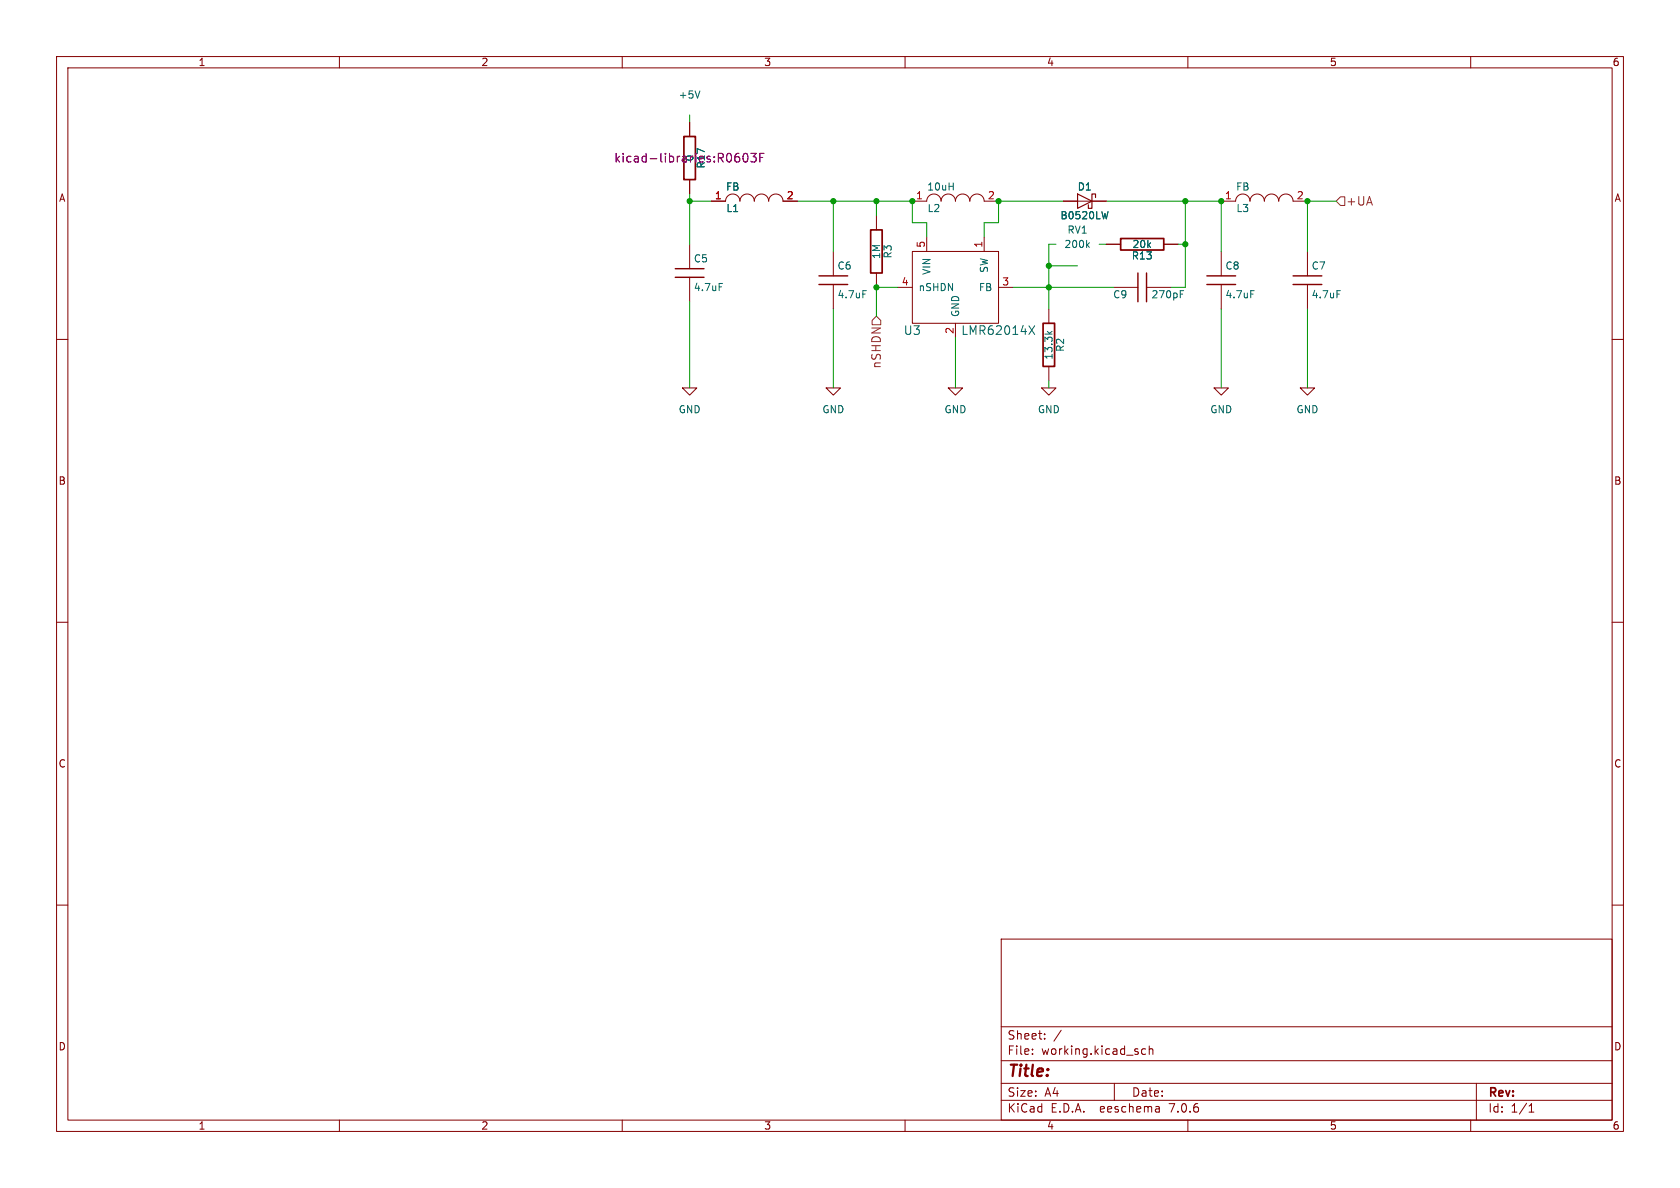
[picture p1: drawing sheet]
(kicad_sch (version 20230121) (generator eeschema)

 (paper "A4")

 (lib_symbols
  (symbol "Testzeichnung-rescue:C" (pin_numbers hide) (pin_names (offset 0.254)) (in_bom yes) (on_board yes)
   (property "Reference" "C" (at 1.27 2.54 0) (effects (font (size 1.27 1.27)) (justify left)))
   (property "Value" "C" (at 1.27 -2.54 0) (effects (font (size 1.27 1.27)) (justify left)))
   (property "Footprint" "" (at 0 0 0) (effects (font (size 1.524 1.524))))
   (property "Datasheet" "" (at 0 0 0) (effects (font (size 1.524 1.524))))
   (symbol "C_0_1"
    (polyline (pts (xy -2.54 -0.762) (xy 2.54 -0.762)) (stroke (width 0.254) (type solid)) (fill (type none)))
    (polyline (pts (xy -2.54 0.762) (xy 2.54 0.762)) (stroke (width 0.254) (type solid)) (fill (type none))))
   (symbol "C_1_1"
    (pin passive line (at 0 5.08 270) (length 4.318) (name "~" (effects (font (size 1.016 1.016)))) (number "1" (effects (font (size 1.016 1.016)))))
    (pin passive line (at 0 -5.08 90) (length 4.318) (name "~" (effects (font (size 1.016 1.016)))) (number "2" (effects (font (size 1.016 1.016)))))))
  (symbol "Testzeichnung-rescue:D_Schottky" (pin_numbers hide) (pin_names (offset 1.016) hide) (in_bom yes) (on_board yes)
   (property "Reference" "D" (at 0 2.54 0) (effects (font (size 1.27 1.27))))
   (property "Value" "D_Schottky" (at 0 -2.54 0) (effects (font (size 1.27 1.27))))
   (property "Footprint" "" (at 0 0 0) (effects (font (size 1.27 1.27)) hide))
   (property "Datasheet" "" (at 0 0 0) (effects (font (size 1.27 1.27)) hide))
   (symbol "D_Schottky_0_1"
    (polyline (pts (xy 1.27 0) (xy -1.27 0)) (stroke (width 0) (type solid)) (fill (type none)))
    (polyline (pts (xy 1.27 1.27) (xy 1.27 -1.27) (xy -1.27 0) (xy 1.27 1.27)) (stroke (width 0.2032) (type solid)) (fill (type none)))
    (polyline (pts (xy -1.905 0.635) (xy -1.905 1.27) (xy -1.27 1.27) (xy -1.27 -1.27) (xy -0.635 -1.27) (xy -0.635 -0.635)) (stroke (width 0.2032) (type solid)) (fill (type none))))
   (symbol "D_Schottky_1_1"
    (pin passive line (at -3.81 0 0) (length 2.54) (name "K" (effects (font (size 1.27 1.27)))) (number "1" (effects (font (size 1.27 1.27)))))
    (pin passive line (at 3.81 0 180) (length 2.54) (name "A" (effects (font (size 1.27 1.27)))) (number "2" (effects (font (size 1.27 1.27)))))))
  (symbol "Testzeichnung-rescue:GND" (power) (pin_names (offset 0)) (in_bom yes) (on_board yes)
   (property "Reference" "#PWR" (at 0 0 0) (effects (font (size 0.762 0.762)) hide))
   (property "Value" "GND" (at 0 -1.778 0) (effects (font (size 0.762 0.762)) hide))
   (property "Footprint" "" (at 0 0 0) (effects (font (size 1.524 1.524))))
   (property "Datasheet" "" (at 0 0 0) (effects (font (size 1.524 1.524))))
   (symbol "GND_0_1"
    (polyline (pts (xy -1.27 0) (xy 0 -1.27) (xy 1.27 0) (xy -1.27 0)) (stroke (width 0) (type solid)) (fill (type none))))
   (symbol "GND_1_1"
    (pin power_in line (at 0 0 90) (length 0) hide (name "GND" (effects (font (size 0.762 0.762)))) (number "1" (effects (font (size 0.762 0.762)))))))
  (symbol "Testzeichnung-rescue:INDUCTOR" (pin_names (offset 1.016)) (in_bom yes) (on_board yes)
   (property "Reference" "L" (at 0 2.54 0) (effects (font (size 1.524 1.524))))
   (property "Value" "INDUCTOR" (at 0 -2.54 0) (effects (font (size 1.524 1.524))))
   (property "Footprint" "" (at 0 0 0) (effects (font (size 1.524 1.524)) hide))
   (property "Datasheet" "" (at 0 0 0) (effects (font (size 1.524 1.524)) hide))
   (symbol "INDUCTOR_0_1"
    (arc (start -2.54 0) (mid -3.81 1.2645) (end -5.08 0) (stroke (width 0) (type solid)) (fill (type none)))
    (arc (start 0 0) (mid -1.27 1.2645) (end -2.54 0) (stroke (width 0) (type solid)) (fill (type none)))
    (arc (start 2.54 0) (mid 1.27 1.2645) (end 0 0) (stroke (width 0) (type solid)) (fill (type none)))
    (arc (start 5.08 0) (mid 3.81 1.2645) (end 2.54 0) (stroke (width 0) (type solid)) (fill (type none))))
   (symbol "INDUCTOR_1_1"
    (pin input line (at -7.62 0 0) (length 2.54) (name "~" (effects (font (size 1.27 1.27)))) (number "1" (effects (font (size 1.27 1.27)))))
    (pin input line (at 7.62 0 180) (length 2.54) (name "~" (effects (font (size 1.27 1.27)))) (number "2" (effects (font (size 1.27 1.27)))))))
  (symbol "Testzeichnung-rescue:LMR62014X" (pin_names (offset 1.016)) (in_bom yes) (on_board yes)
   (property "Reference" "U" (at -7.62 -7.62 0) (effects (font (size 1.524 1.524))))
   (property "Value" "LMR62014X" (at 7.62 -7.62 0) (effects (font (size 1.524 1.524))))
   (property "Footprint" "" (at 0 0 0) (effects (font (size 1.524 1.524))))
   (property "Datasheet" "" (at 0 0 0) (effects (font (size 1.524 1.524))))
   (symbol "LMR62014X_0_1"
    (rectangle (start -7.62 6.35) (end 7.62 -6.35) (stroke (width 0) (type solid)) (fill (type none))))
   (symbol "LMR62014X_1_1"
    (pin input line (at 5.08 8.89 270) (length 2.54) (name "SW" (effects (font (size 1.27 1.27)))) (number "1" (effects (font (size 1.27 1.27)))))
    (pin input line (at 0 -8.89 90) (length 2.54) (name "GND" (effects (font (size 1.27 1.27)))) (number "2" (effects (font (size 1.27 1.27)))))
    (pin input line (at 10.16 0 180) (length 2.54) (name "FB" (effects (font (size 1.27 1.27)))) (number "3" (effects (font (size 1.27 1.27)))))
    (pin input line (at -10.16 0 0) (length 2.54) (name "nSHDN" (effects (font (size 1.27 1.27)))) (number "4" (effects (font (size 1.27 1.27)))))
    (pin input line (at -5.08 8.89 270) (length 2.54) (name "VIN" (effects (font (size 1.27 1.27)))) (number "5" (effects (font (size 1.27 1.27)))))))
  (symbol "Testzeichnung-rescue:R" (pin_numbers hide) (pin_names (offset 0)) (in_bom yes) (on_board yes)
   (property "Reference" "R" (at 2.032 0 90) (effects (font (size 1.27 1.27))))
   (property "Value" "R" (at 0 0 90) (effects (font (size 1.27 1.27))))
   (property "Footprint" "" (at 0 0 0) (effects (font (size 1.524 1.524))))
   (property "Datasheet" "" (at 0 0 0) (effects (font (size 1.524 1.524))))
   (symbol "R_0_1"
    (rectangle (start -1.016 3.81) (end 1.016 -3.81) (stroke (width 0.3048) (type solid)) (fill (type none))))
   (symbol "R_1_1"
    (pin passive line (at 0 6.35 270) (length 2.54) (name "~" (effects (font (size 1.524 1.524)))) (number "1" (effects (font (size 1.524 1.524)))))
    (pin passive line (at 0 -6.35 90) (length 2.54) (name "~" (effects (font (size 1.524 1.524)))) (number "2" (effects (font (size 1.524 1.524))))))))

 (junction (at 161.29 35.56) (diameter 0) (color 0 0 0 0))
 (junction (at 121.92 35.56) (diameter 0) (color 0 0 0 0))
 (junction (at 231.14 35.56) (diameter 0) (color 0 0 0 0))
 (junction (at 185.42 50.8) (diameter 0) (color 0 0 0 0))
 (junction (at 185.42 46.99) (diameter 0) (color 0 0 0 0))
 (junction (at 147.32 35.56) (diameter 0) (color 0 0 0 0))
 (junction (at 154.94 35.56) (diameter 0) (color 0 0 0 0))
 (junction (at 209.55 43.18) (diameter 0) (color 0 0 0 0))
 (junction (at 154.94 50.8) (diameter 0) (color 0 0 0 0))
 (junction (at 209.55 35.56) (diameter 0) (color 0 0 0 0))
 (junction (at 176.53 35.56) (diameter 0) (color 0 0 0 0))
 (junction (at 215.9 35.56) (diameter 0) (color 0 0 0 0))

 (wire (pts (xy 208.28 43.18) (xy 209.55 43.18)) (stroke (width 0) (type default)))
 (wire (pts (xy 231.14 44.45) (xy 231.14 35.56)) (stroke (width 0) (type default)))
 (wire (pts (xy 231.14 35.56) (xy 236.22 35.56)) (stroke (width 0) (type default)))
 (wire (pts (xy 231.14 68.58) (xy 231.14 54.61)) (stroke (width 0) (type default)))
 (wire (pts (xy 209.55 43.18) (xy 209.55 50.8)) (stroke (width 0) (type default)))
 (wire (pts (xy 154.94 35.56) (xy 154.94 38.1)) (stroke (width 0) (type default)))
 (wire (pts (xy 121.92 21.59) (xy 121.92 20.32)) (stroke (width 0) (type default)))
 (wire (pts (xy 185.42 68.58) (xy 185.42 67.31)) (stroke (width 0) (type default)))
 (wire (pts (xy 173.99 41.91) (xy 173.99 39.37)) (stroke (width 0) (type default)))
 (wire (pts (xy 168.91 59.69) (xy 168.91 68.58)) (stroke (width 0) (type default)))
 (wire (pts (xy 121.92 35.56) (xy 125.73 35.56)) (stroke (width 0) (type default)))
 (wire (pts (xy 185.42 43.18) (xy 185.42 46.99)) (stroke (width 0) (type default)))
 (wire (pts (xy 194.31 43.18) (xy 195.58 43.18)) (stroke (width 0) (type default)))
 (wire (pts (xy 185.42 50.8) (xy 196.85 50.8)) (stroke (width 0) (type default)))
 (wire (pts (xy 173.99 39.37) (xy 176.53 39.37)) (stroke (width 0) (type default)))
 (wire (pts (xy 161.29 35.56) (xy 154.94 35.56)) (stroke (width 0) (type default)))
 (wire (pts (xy 147.32 35.56) (xy 147.32 44.45)) (stroke (width 0) (type default)))
 (wire (pts (xy 209.55 35.56) (xy 209.55 43.18)) (stroke (width 0) (type default)))
 (wire (pts (xy 147.32 35.56) (xy 140.97 35.56)) (stroke (width 0) (type default)))
 (wire (pts (xy 121.92 53.34) (xy 121.92 68.58)) (stroke (width 0) (type default)))
 (wire (pts (xy 154.94 35.56) (xy 147.32 35.56)) (stroke (width 0) (type default)))
 (wire (pts (xy 179.07 50.8) (xy 185.42 50.8)) (stroke (width 0) (type default)))
 (wire (pts (xy 121.92 35.56) (xy 121.92 43.18)) (stroke (width 0) (type default)))
 (wire (pts (xy 185.42 50.8) (xy 185.42 54.61)) (stroke (width 0) (type default)))
 (wire (pts (xy 190.5 46.99) (xy 185.42 46.99)) (stroke (width 0) (type default)))
 (wire (pts (xy 215.9 54.61) (xy 215.9 68.58)) (stroke (width 0) (type default)))
 (wire (pts (xy 185.42 43.18) (xy 186.69 43.18)) (stroke (width 0) (type default)))
 (wire (pts (xy 154.94 50.8) (xy 154.94 55.88)) (stroke (width 0) (type default)))
 (wire (pts (xy 209.55 50.8) (xy 207.01 50.8)) (stroke (width 0) (type default)))
 (wire (pts (xy 147.32 54.61) (xy 147.32 68.58)) (stroke (width 0) (type default)))
 (wire (pts (xy 209.55 35.56) (xy 215.9 35.56)) (stroke (width 0) (type default)))
 (wire (pts (xy 163.83 39.37) (xy 161.29 39.37)) (stroke (width 0) (type default)))
 (wire (pts (xy 195.58 35.56) (xy 209.55 35.56)) (stroke (width 0) (type default)))
 (wire (pts (xy 161.29 39.37) (xy 161.29 35.56)) (stroke (width 0) (type default)))
 (wire (pts (xy 154.94 50.8) (xy 158.75 50.8)) (stroke (width 0) (type default)))
 (wire (pts (xy 176.53 35.56) (xy 187.96 35.56)) (stroke (width 0) (type default)))
 (wire (pts (xy 121.92 34.29) (xy 121.92 35.56)) (stroke (width 0) (type default)))
 (wire (pts (xy 163.83 41.91) (xy 163.83 39.37)) (stroke (width 0) (type default)))
 (wire (pts (xy 176.53 39.37) (xy 176.53 35.56)) (stroke (width 0) (type default)))
 (wire (pts (xy 185.42 46.99) (xy 185.42 50.8)) (stroke (width 0) (type default)))
 (wire (pts (xy 215.9 35.56) (xy 215.9 44.45)) (stroke (width 0) (type default)))

 (hierarchical_label "nSHDN" (shape input) (at 154.94 55.88 270) (effects (font (size 1.524 1.524)) (justify right)))
 (hierarchical_label "+UA" (shape input) (at 236.22 35.56 0) (effects (font (size 1.524 1.524)) (justify left)))

 (symbol (lib_id "Testzeichnung-rescue:INDUCTOR") (at 133.35 35.56 0) (unit 1) (in_bom yes) (on_board yes) (dnp no)
  (property "Reference" "L1" (at 129.54 36.83 0) (effects (font (size 1.27 1.27))))
  (property "Value" "FB" (at 129.54 33.02 0) (effects (font (size 1.27 1.27))))
  (property "Footprint" "kicad-libraries:C0603F" (at 133.35 35.56 0) (effects (font (size 1.27 1.27)) hide))
  (property "Datasheet" "" (at 133.35 35.56 0) (effects (font (size 1.27 1.27)))) (pin "1") (pin "2"))

 (symbol (lib_id "Testzeichnung-rescue:INDUCTOR") (at 168.91 35.56 0) (unit 1) (in_bom yes) (on_board yes) (dnp no)
  (property "Reference" "L2" (at 165.1 36.83 0) (effects (font (size 1.27 1.27))))
  (property "Value" "10uH" (at 166.37 33.02 0) (effects (font (size 1.27 1.27))))
  (property "Footprint" "kicad-libraries:NR3030" (at 168.91 35.56 0) (effects (font (size 1.27 1.27)) hide))
  (property "Datasheet" "" (at 168.91 35.56 0) (effects (font (size 1.27 1.27)))) (pin "1") (pin "2"))

 (symbol (lib_id "Testzeichnung-rescue:INDUCTOR") (at 223.52 35.56 0) (unit 1) (in_bom yes) (on_board yes) (dnp no)
  (property "Reference" "L3" (at 219.71 36.83 0) (effects (font (size 1.27 1.27))))
  (property "Value" "FB" (at 219.71 33.02 0) (effects (font (size 1.27 1.27))))
  (property "Footprint" "kicad-libraries:C0603F" (at 223.52 35.56 0) (effects (font (size 1.27 1.27)) hide))
  (property "Datasheet" "" (at 223.52 35.56 0) (effects (font (size 1.27 1.27)))) (pin "1") (pin "2"))

 (symbol (lib_id "Testzeichnung-rescue:C") (at 121.92 48.26 0) (unit 1) (in_bom yes) (on_board yes) (dnp no)
  (property "Reference" "C5" (at 122.555 45.72 0) (effects (font (size 1.27 1.27)) (justify left)))
  (property "Value" "4.7uF" (at 122.555 50.8 0) (effects (font (size 1.27 1.27)) (justify left)))
  (property "Footprint" "kicad-libraries:C0805" (at 122.8852 52.07 0) (effects (font (size 1.27 1.27)) hide))
  (property "Datasheet" "" (at 121.92 48.26 0) (effects (font (size 1.27 1.27)))) (pin "1") (pin "2"))

 (symbol (lib_id "Testzeichnung-rescue:C") (at 147.32 49.53 0) (unit 1) (in_bom yes) (on_board yes) (dnp no)
  (property "Reference" "C6" (at 147.955 46.99 0) (effects (font (size 1.27 1.27)) (justify left)))
  (property "Value" "4.7uF" (at 147.955 52.07 0) (effects (font (size 1.27 1.27)) (justify left)))
  (property "Footprint" "kicad-libraries:C0805" (at 148.2852 53.34 0) (effects (font (size 1.27 1.27)) hide))
  (property "Datasheet" "" (at 147.32 49.53 0) (effects (font (size 1.27 1.27)))) (pin "1") (pin "2"))

 (symbol (lib_id "Testzeichnung-rescue:R") (at 154.94 44.45 0) (unit 1) (in_bom yes) (on_board yes) (dnp no)
  (property "Reference" "R3" (at 156.972 44.45 90) (effects (font (size 1.27 1.27))))
  (property "Value" "1M" (at 154.94 44.45 90) (effects (font (size 1.27 1.27))))
  (property "Footprint" "kicad-libraries:R0603F" (at 153.162 44.45 90) (effects (font (size 1.27 1.27)) hide))
  (property "Datasheet" "" (at 154.94 44.45 0) (effects (font (size 1.27 1.27)))) (pin "1") (pin "2"))

 (symbol (lib_id "Testzeichnung-rescue:D_Schottky") (at 191.77 35.56 0) (mirror y) (unit 1) (in_bom yes) (on_board yes) (dnp no)
  (property "Reference" "D1" (at 191.77 33.02 0) (effects (font (size 1.27 1.27))))
  (property "Value" "B0520LW" (at 191.77 38.1 0) (effects (font (size 1.27 1.27))))
  (property "Footprint" "kicad-libraries:SOD-123" (at 191.77 35.56 0) (effects (font (size 1.27 1.27)) hide))
  (property "Datasheet" "" (at 191.77 35.56 0) (effects (font (size 1.27 1.27)))) (pin "1") (pin "2"))

 (symbol (lib_id "Testzeichnung-rescue:R") (at 185.42 60.96 0) (unit 1) (in_bom yes) (on_board yes) (dnp no)
  (property "Reference" "R2" (at 187.452 60.96 90) (effects (font (size 1.27 1.27))))
  (property "Value" "13.3k" (at 185.42 60.96 90) (effects (font (size 1.27 1.27))))
  (property "Footprint" "kicad-libraries:R0603F" (at 183.642 60.96 90) (effects (font (size 1.27 1.27)) hide))
  (property "Datasheet" "" (at 185.42 60.96 0) (effects (font (size 1.27 1.27)))) (pin "1") (pin "2"))

 (symbol (lib_id "Testzeichnung-rescue:C") (at 201.93 50.8 90) (mirror x) (unit 1) (in_bom yes) (on_board yes) (dnp no)
  (property "Reference" "C9" (at 199.39 52.07 90) (effects (font (size 1.27 1.27)) (justify left)))
  (property "Value" "270pF" (at 209.55 52.07 90) (effects (font (size 1.27 1.27)) (justify left)))
  (property "Footprint" "kicad-libraries:C0603F" (at 204.47 57.15 0) (effects (font (size 1.27 1.27)) hide))
  (property "Datasheet" "" (at 201.93 50.8 0) (effects (font (size 1.27 1.27)))) (pin "1") (pin "2"))

 (symbol (lib_id "Testzeichnung-rescue:C") (at 215.9 49.53 0) (unit 1) (in_bom yes) (on_board yes) (dnp no)
  (property "Reference" "C8" (at 216.535 46.99 0) (effects (font (size 1.27 1.27)) (justify left)))
  (property "Value" "4.7uF" (at 216.535 52.07 0) (effects (font (size 1.27 1.27)) (justify left)))
  (property "Footprint" "kicad-libraries:C0805" (at 216.8652 53.34 0) (effects (font (size 1.27 1.27)) hide))
  (property "Datasheet" "" (at 215.9 49.53 0) (effects (font (size 1.27 1.27)))) (pin "1") (pin "2"))

 (symbol (lib_id "Testzeichnung-rescue:C") (at 231.14 49.53 0) (unit 1) (in_bom yes) (on_board yes) (dnp no)
  (property "Reference" "C7" (at 231.775 46.99 0) (effects (font (size 1.27 1.27)) (justify left)))
  (property "Value" "4.7uF" (at 231.775 52.07 0) (effects (font (size 1.27 1.27)) (justify left)))
  (property "Footprint" "kicad-libraries:C0805" (at 232.1052 53.34 0) (effects (font (size 1.27 1.27)) hide))
  (property "Datasheet" "" (at 231.14 49.53 0) (effects (font (size 1.27 1.27)))) (pin "1") (pin "2"))

 (symbol (lib_id "Testzeichnung-rescue:GND") (at 121.92 68.58 0) (unit 1) (in_bom yes) (on_board yes) (dnp no)
  (property "Reference" "#PWR025" (at 121.92 74.93 0) (effects (font (size 1.27 1.27)) hide))
  (property "Value" "GND" (at 121.92 72.39 0) (effects (font (size 1.27 1.27))))
  (property "Footprint" "" (at 121.92 68.58 0) (effects (font (size 1.27 1.27))))
  (property "Datasheet" "" (at 121.92 68.58 0) (effects (font (size 1.27 1.27)))) (pin "1"))

 (symbol (lib_id "Testzeichnung-rescue:GND") (at 147.32 68.58 0) (unit 1) (in_bom yes) (on_board yes) (dnp no)
  (property "Reference" "#PWR026" (at 147.32 74.93 0) (effects (font (size 1.27 1.27)) hide))
  (property "Value" "GND" (at 147.32 72.39 0) (effects (font (size 1.27 1.27))))
  (property "Footprint" "" (at 147.32 68.58 0) (effects (font (size 1.27 1.27))))
  (property "Datasheet" "" (at 147.32 68.58 0) (effects (font (size 1.27 1.27)))) (pin "1"))

 (symbol (lib_id "Testzeichnung-rescue:GND") (at 168.91 68.58 0) (unit 1) (in_bom yes) (on_board yes) (dnp no)
  (property "Reference" "#PWR027" (at 168.91 74.93 0) (effects (font (size 1.27 1.27)) hide))
  (property "Value" "GND" (at 168.91 72.39 0) (effects (font (size 1.27 1.27))))
  (property "Footprint" "" (at 168.91 68.58 0) (effects (font (size 1.27 1.27))))
  (property "Datasheet" "" (at 168.91 68.58 0) (effects (font (size 1.27 1.27)))) (pin "1"))

 (symbol (lib_id "Testzeichnung-rescue:GND") (at 185.42 68.58 0) (unit 1) (in_bom yes) (on_board yes) (dnp no)
  (property "Reference" "#PWR028" (at 185.42 74.93 0) (effects (font (size 1.27 1.27)) hide))
  (property "Value" "GND" (at 185.42 72.39 0) (effects (font (size 1.27 1.27))))
  (property "Footprint" "" (at 185.42 68.58 0) (effects (font (size 1.27 1.27))))
  (property "Datasheet" "" (at 185.42 68.58 0) (effects (font (size 1.27 1.27)))) (pin "1"))

 (symbol (lib_id "Testzeichnung-rescue:GND") (at 215.9 68.58 0) (unit 1) (in_bom yes) (on_board yes) (dnp no)
  (property "Reference" "#PWR029" (at 215.9 74.93 0) (effects (font (size 1.27 1.27)) hide))
  (property "Value" "GND" (at 215.9 72.39 0) (effects (font (size 1.27 1.27))))
  (property "Footprint" "" (at 215.9 68.58 0) (effects (font (size 1.27 1.27))))
  (property "Datasheet" "" (at 215.9 68.58 0) (effects (font (size 1.27 1.27)))) (pin "1"))

 (symbol (lib_id "Testzeichnung-rescue:GND") (at 231.14 68.58 0) (unit 1) (in_bom yes) (on_board yes) (dnp no)
  (property "Reference" "#PWR030" (at 231.14 74.93 0) (effects (font (size 1.27 1.27)) hide))
  (property "Value" "GND" (at 231.14 72.39 0) (effects (font (size 1.27 1.27))))
  (property "Footprint" "" (at 231.14 68.58 0) (effects (font (size 1.27 1.27))))
  (property "Datasheet" "" (at 231.14 68.58 0) (effects (font (size 1.27 1.27)))) (pin "1"))

 (symbol (lib_id "Testzeichnung-rescue:LMR62014X") (at 168.91 50.8 0) (unit 1) (in_bom yes) (on_board yes) (dnp no)
  (property "Reference" "U3" (at 161.29 58.42 0) (effects (font (size 1.524 1.524))))
  (property "Value" "LMR62014X" (at 176.53 58.42 0) (effects (font (size 1.524 1.524))))
  (property "Footprint" "kicad-libraries:SOT23-5" (at 168.91 50.8 0) (effects (font (size 1.524 1.524)) hide))
  (property "Datasheet" "" (at 168.91 50.8 0) (effects (font (size 1.524 1.524)))) (pin "1") (pin "2") (pin "3") (pin "4") (pin "5"))

 (symbol (lib_id "Testzeichnung-rescue:R") (at 201.93 43.18 270) (unit 1) (in_bom yes) (on_board yes) (dnp no)
  (property "Reference" "R13" (at 201.93 45.212 90) (effects (font (size 1.27 1.27))))
  (property "Value" "20k" (at 201.93 43.18 90) (effects (font (size 1.27 1.27))))
  (property "Footprint" "kicad-libraries:R0603F" (at 201.93 43.18 0) (effects (font (size 1.524 1.524)) hide))
  (property "Datasheet" "" (at 201.93 43.18 0) (effects (font (size 1.524 1.524)))) (pin "1") (pin "2"))

 (symbol (lib_id "POT") (at 190.5 43.18 270) (unit 1) (in_bom yes) (on_board yes) (dnp no)
  (property "Reference" "RV1" (at 190.5 40.64 90) (effects (font (size 1.27 1.27))))
  (property "Value" "200k" (at 190.5 43.18 90) (effects (font (size 1.27 1.27))))
  (property "Footprint" "Zusatzteile:ST4ETA" (at 190.5 43.18 0) (effects (font (size 1.27 1.27)) hide))
  (property "Datasheet" "" (at 190.5 43.18 0) (effects (font (size 1.27 1.27)) hide)))

 (symbol (lib_id "+5V") (at 121.92 20.32 0) (unit 1) (in_bom yes) (on_board yes) (dnp no)
  (property "Reference" "#PWR031" (at 121.92 24.13 0) (effects (font (size 1.27 1.27)) hide))
  (property "Value" "+5V" (at 121.92 16.764 0) (effects (font (size 1.27 1.27))))
  (property "Footprint" "" (at 121.92 20.32 0) (effects (font (size 1.27 1.27)) hide))
  (property "Datasheet" "" (at 121.92 20.32 0) (effects (font (size 1.27 1.27)) hide)))

 (symbol (lib_id "Testzeichnung-rescue:R") (at 121.92 27.94 0) (unit 1) (in_bom yes) (on_board yes) (dnp no)
  (property "Reference" "R17" (at 123.952 27.94 90) (effects (font (size 1.27 1.27))))
  (property "Value" "0" (at 121.92 27.94 90) (effects (font (size 1.27 1.27))))
  (property "Footprint" "kicad-libraries:R0603F" (at 121.92 27.94 0) (effects (font (size 1.524 1.524))))
  (property "Datasheet" "" (at 121.92 27.94 0) (effects (font (size 1.524 1.524)))) (pin "1") (pin "2"))

 (sheet_instances (path "" (page "1"))))
